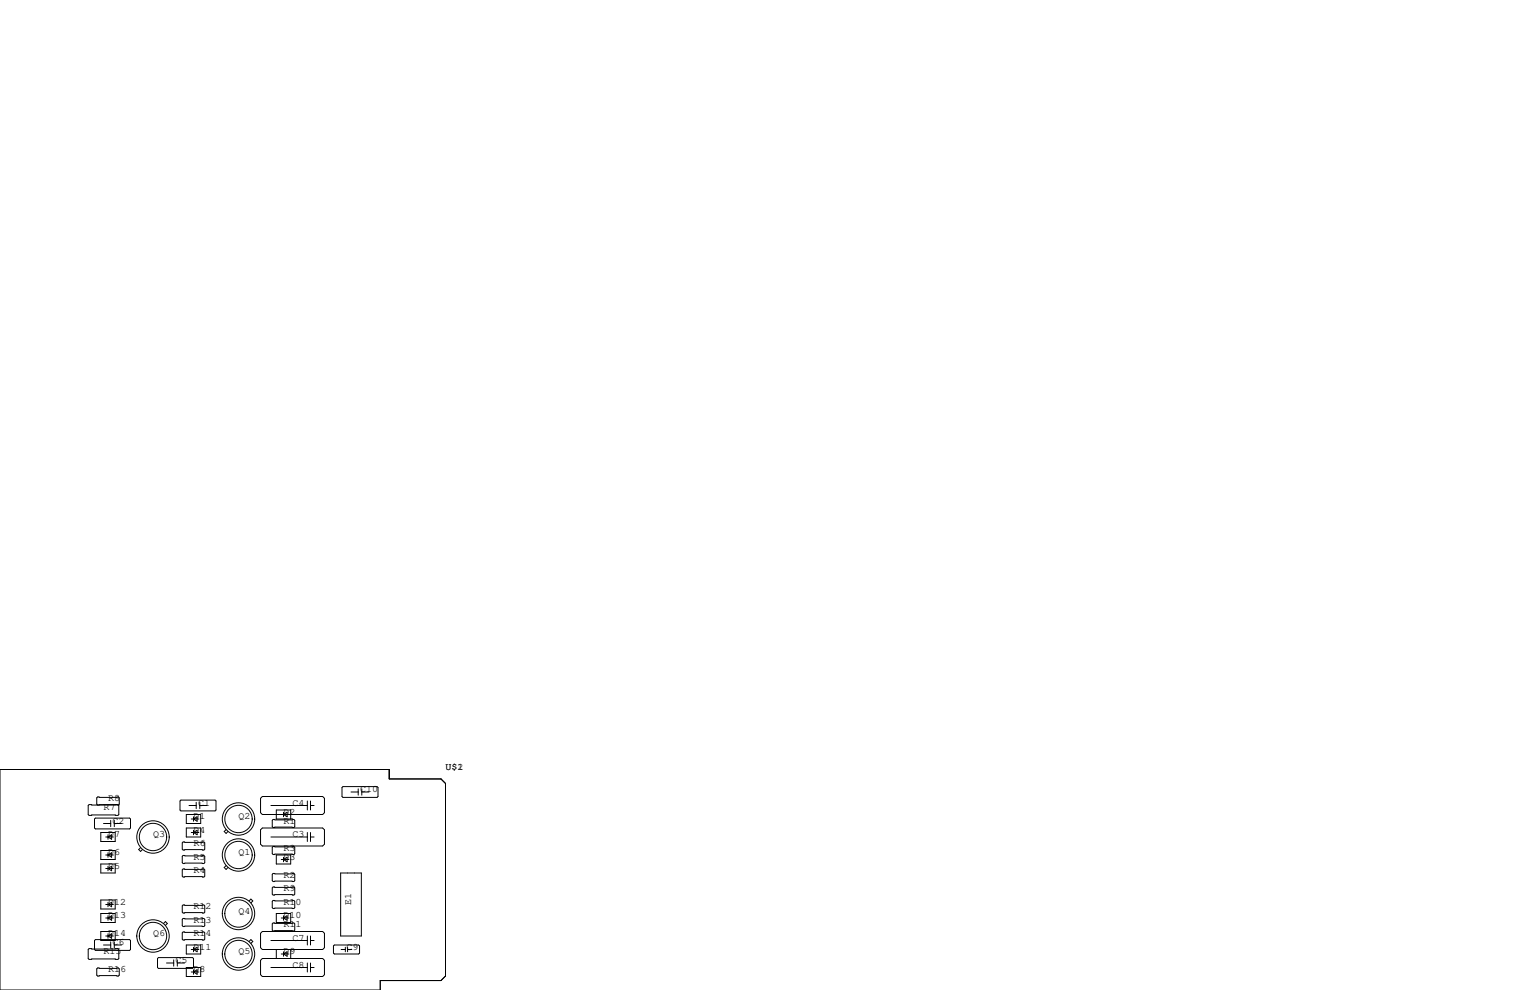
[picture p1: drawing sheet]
<svg xmlns="http://www.w3.org/2000/svg" width="432mm" height="279mm" viewBox="0 0 432 279" stroke-linecap="round" stroke-linejoin="round" font-family="sans-serif">
<g fill="none" stroke="#000" stroke-width=".28">
<path d="M0 217.2h109.9v2.6h14.6l1.2 1.3v54.4l-1.2 1.2h-17.2v2.7h-107.3zM26.9 230.9h9.7l.2 .2v2.6l-.2 .2h-9.7l-.2-.2v-2.6zM28.4 234.9h4.1v2.6h-4.1zM29.2 232.4h2M29.8 236.2h2.2M30.5 236.2l1-.6v1.3zM30.5 235.6v1.3M31.2 231.5v1.8M32.3 232.4h2M32.3 231.5v1.8M32.6 227.1h-7.5l-.2 .2v2.6l.2 .2h8.2l.2-.2v-2.6l-.2-.2-5.4 .1M32.9 227.1l.5 .1 .3-.3v-1.7l-.3-.3h-5.8l-.3 .3v1.7l.3 .3"/>
<path d="M39.7 239.2l-.6 .6 .6 .5 .5-.5M51.1 225.8h9.6l.3 .3v2.5l-.3 .3h-9.6l-.3-.3v-2.5zM51.7 237.6h5.8l.3 .3v1.7l-.3 .3h-5.8l-.3-.3v-1.7zM52.6 229.9h4v2.5h-4zM52.6 233.7h4v2.5h-4zM53.3 227.3h2.1M54 231.1h2.1M54 234.9h2.1M54.6 231.1l1-.6v1.3zM54.6 234.9l1-.6v1.3zM54.6 230.5v1.3M54.6 234.3v1.3"/>
<path d="M55.4 226.4v1.8M56.4 227.3h2M56.4 226.4v1.8M63.8 234.1l-.5 .6 .5 .5 .5-.5M73.5 225.3l.5-.5h17.1l.5 .5v4.1l-.5 .5h-17.1l-.5-.5zM73.5 234.2l.5-.5h17.1l.5 .5v4.1l-.5 .5h-17.1l-.5-.5zM76.5 236.2h10.2M76.5 227.3h10.2M77.1 231.3h5.8l.3 .2v1.8l-.3 .3h-5.8l-.3-.3v-1.8zM77.1 238.9h5.8l.3 .2v1.8l-.3 .3h-5.8l-.3-.3v-1.8zM78 228.6h4v2.5h-4zM80 229.9l1-.7v1.3z"/>
<path d="M80 229.2v1.3M86.7 226.1v2.5M86.7 234.9v2.6M87.6 236.2h1M87.6 226.1v2.5M87.6 234.9v2.6M87.6 227.3h1M96.5 222.2l.3-.2h9.6l.3 .2v2.6l-.3 .2h-9.6l-.3-.2zM99.1 223.5h2M101.1 222.6v1.8M102.1 223.5h2M102.1 222.6v1.8"/>
<path d="M28.4 243.8h4.1v2.6h-4.1zM28.4 240h4.1v2.6h-4.1zM28.4 254h4.1v2.5h-4.1zM28.4 257.8h4.1v2.5h-4.1zM29.8 241.3h2.2M29.8 259.1h2.2M29.8 255.3h2.2M29.8 245.1h2.2M30.5 241.3l1-.6v1.2zM30.5 245.1l1-.6v1.2zM30.5 255.3l1-.7v1.3zM30.5 259.1l1-.7v1.3z"/>
<path d="M30.5 240.7v1.2M30.5 244.5v1.2M30.5 254.6v1.3M30.5 258.4v1.3M51.4 245.5l.3-.3h5.8l.3 .3v1.8l-.3 .2h-5.8l-.3-.2zM51.4 255.7l.3-.3h5.8l.3 .3v1.7l-.3 .3h-5.8l-.3-.3zM51.4 259.5l.3-.3h5.8l.3 .3v1.7l-.3 .3h-5.8l-.3-.3zM51.7 241.4h5.8l.3 .3v1.8l-.3 .2h-5.8l-.3-.2v-1.8zM63.8 244.3l-.5 .5 .5 .6 .5-.6M70.3 254.3l.5-.6 .5 .6-.5 .5M76.8 246.8l.3-.3h5.8l.3 .3v1.7l-.3 .3h-5.8l-.3-.3zM76.8 250.6l.3-.3h5.8l.3 .3v1.7l-.3 .3h-5.8l-.3-.3z"/>
<path d="M76.8 254.4l.3-.3h5.8l.3 .3v1.8l-.3 .2h-5.8l-.3-.2zM78 241.3h4v2.5h-4zM78 257.8h4v2.5h-4zM79.4 242.6h2.1M79.4 259.1h2.1M80 242.6l1-.7v1.3zM80 259.1l1-.7v1.3zM80 241.9v1.3M80 258.4v1.3M96.1 246.4h5.9v17.8h-5.9zM24.9 268l.2-.3h8.2l.2 .3v2.5l-.2 .3h-8.2l-.2-.3zM26.9 265.2h9.7l.2 .2v2.6l-.2 .2h-9.7l-.2-.2v-2.6z"/>
<path d="M27.6 273.2h5.8l.3 .2v1.8l-.3 .3h-5.8l-.3-.3v-1.8zM28.4 262.9h4.1v2.5h-4.1zM29.2 266.7h2M29.8 264.2h2.2M30.5 264.2l1-.7v1.3zM30.5 263.5v1.3M31.2 265.8v1.8M32.3 265.8v1.8M32.3 266.7h2M44.5 270.5l.2-.2h9.7l.2 .2v2.5l-.2 .3h-9.7l-.2-.3zM46.2 260.6l.5-.5 .5 .5-.5 .6M47 271.8h2"/>
<path d="M49 270.9v1.8M50 271.8h2.1M50 270.9v1.8M51.4 263.3l.3-.3h5.8l.3 .3v1.7l-.3 .3h-5.8l-.3-.3zM52.6 266.7h4v2.5h-4zM52.6 273h4v2.6h-4zM54 268h2.1M54 274.3h2.1M54.6 268l1-.7v1.3zM54.6 274.3l1-.6v1.3zM54.6 267.3v1.3M54.6 273.7v1.3"/>
<path d="M70.3 265.7l.5-.5 .5 .5-.5 .5M73.5 263.4l.5-.5h17.1l.5 .5v4.1l-.5 .5h-17.1l-.5-.5zM73.5 271l.5-.5h17.1l.5 .5v4.1l-.5 .5h-17.1l-.5-.5zM76.5 273h10.2M76.5 265.4h10.2M76.8 260.7l.3-.2h5.8l.3 .2v1.8l-.3 .3h-5.8l-.3-.3zM78 268v2.5M79.4 269.2h2.1M80 269.2l1-.6v1.3zM80 268.6v1.3M82 268v2.5M86.7 264.2v2.5"/>
<path d="M86.7 271.8v2.5M87.6 264.2v2.5M87.6 271.8v2.5M87.6 273h1M87.6 265.4h1M94.1 267l.3-.3h6.8l.3 .3v2l-.3 .2h-6.8l-.3-.2zM96.3 268h1.2M97.5 267.3v1.3M98.1 267.3v1.3M98.1 268h1.2"/>
<circle cx="43.2" cy="236.2" r="3.9"/>
<circle cx="43.2" cy="236.2" r="4.6"/>
<circle cx="67.3" cy="231.1" r="3.9"/>
<circle cx="67.3" cy="231.1" r="4.6"/>
<circle cx="67.3" cy="241.3" r="3.9"/>
<circle cx="67.3" cy="241.3" r="4.6"/>
<circle cx="67.3" cy="257.8" r="3.9"/>
<circle cx="67.3" cy="257.8" r="4.6"/>
<circle cx="43.2" cy="264.2" r="3.9"/>
<circle cx="43.2" cy="264.2" r="4.6"/>
<circle cx="67.3" cy="269.2" r="3.9"/>
<circle cx="67.3" cy="269.2" r="4.6"/>
</g>
<g font-size="2.8">
<text x="125.7" y="217.2">U$1</text>
<text x="129.1" y="217.2">2</text>
<text x="30.5" y="226.1">R8</text>
<text x="55.9" y="227.3">C1</text>
<text x="82.5" y="227.3">C4</text>
<text x="101.6" y="223.5">C10</text>
<text x="29.2" y="228.6">R7</text>
<text x="31.7" y="232.4">C2</text>
<text x="54.6" y="231.1">D1</text>
<text x="67.3" y="231.1">Q2</text>
<text x="80" y="229.9">D2</text>
<text x="80" y="232.4">R1</text>
<text x="30.5" y="236.2">D7</text>
<text x="43.2" y="236.2">Q3</text>
<text x="54.6" y="234.9">D4</text>
<text x="54.6" y="238.8">R6</text>
<text x="82.5" y="236.2">C3</text>
<text x="30.5" y="241.3">D6</text>
<text x="30.5" y="245.1">D5</text>
<text x="54.6" y="242.6">R5</text>
<text x="67.3" y="241.3">Q1</text>
<text x="80" y="242.6">D3</text>
<text x="80" y="240">R3</text>
<text x="54.6" y="246.4">R4</text>
<text x="80" y="247.6">R2</text>
<text x="80" y="251.5">R9</text>
<text x="30.5" y="255.3">D12</text>
<text x="54.6" y="256.5">R12</text>
<text x="67.3" y="257.8">Q4</text>
<text x="80" y="255.3">R10</text>
<text x="99.1" y="255.3" transform="rotate(-90 99.1 255.3)">E1</text>
<text x="30.5" y="259.1">D13</text>
<text x="54.6" y="260.3">R13</text>
<text x="80" y="259.1">D10</text>
<text x="80" y="261.6">R11</text>
<text x="29.2" y="269.2">R15</text>
<text x="30.5" y="264.2">D14</text>
<text x="31.7" y="266.7">C6</text>
<text x="43.2" y="264.2">Q6</text>
<text x="54.6" y="268">D11</text>
<text x="54.6" y="264.2">R14</text>
<text x="67.3" y="269.2">Q5</text>
<text x="80" y="269.2">D9</text>
<text x="82.5" y="265.4">C7</text>
<text x="97.8" y="268">C9</text>
<text x="30.5" y="274.3">R16</text>
<text x="49.5" y="271.8">C5</text>
<text x="54.6" y="274.3">D8</text>
<text x="82.5" y="273">C8</text>
</g>
</svg>
